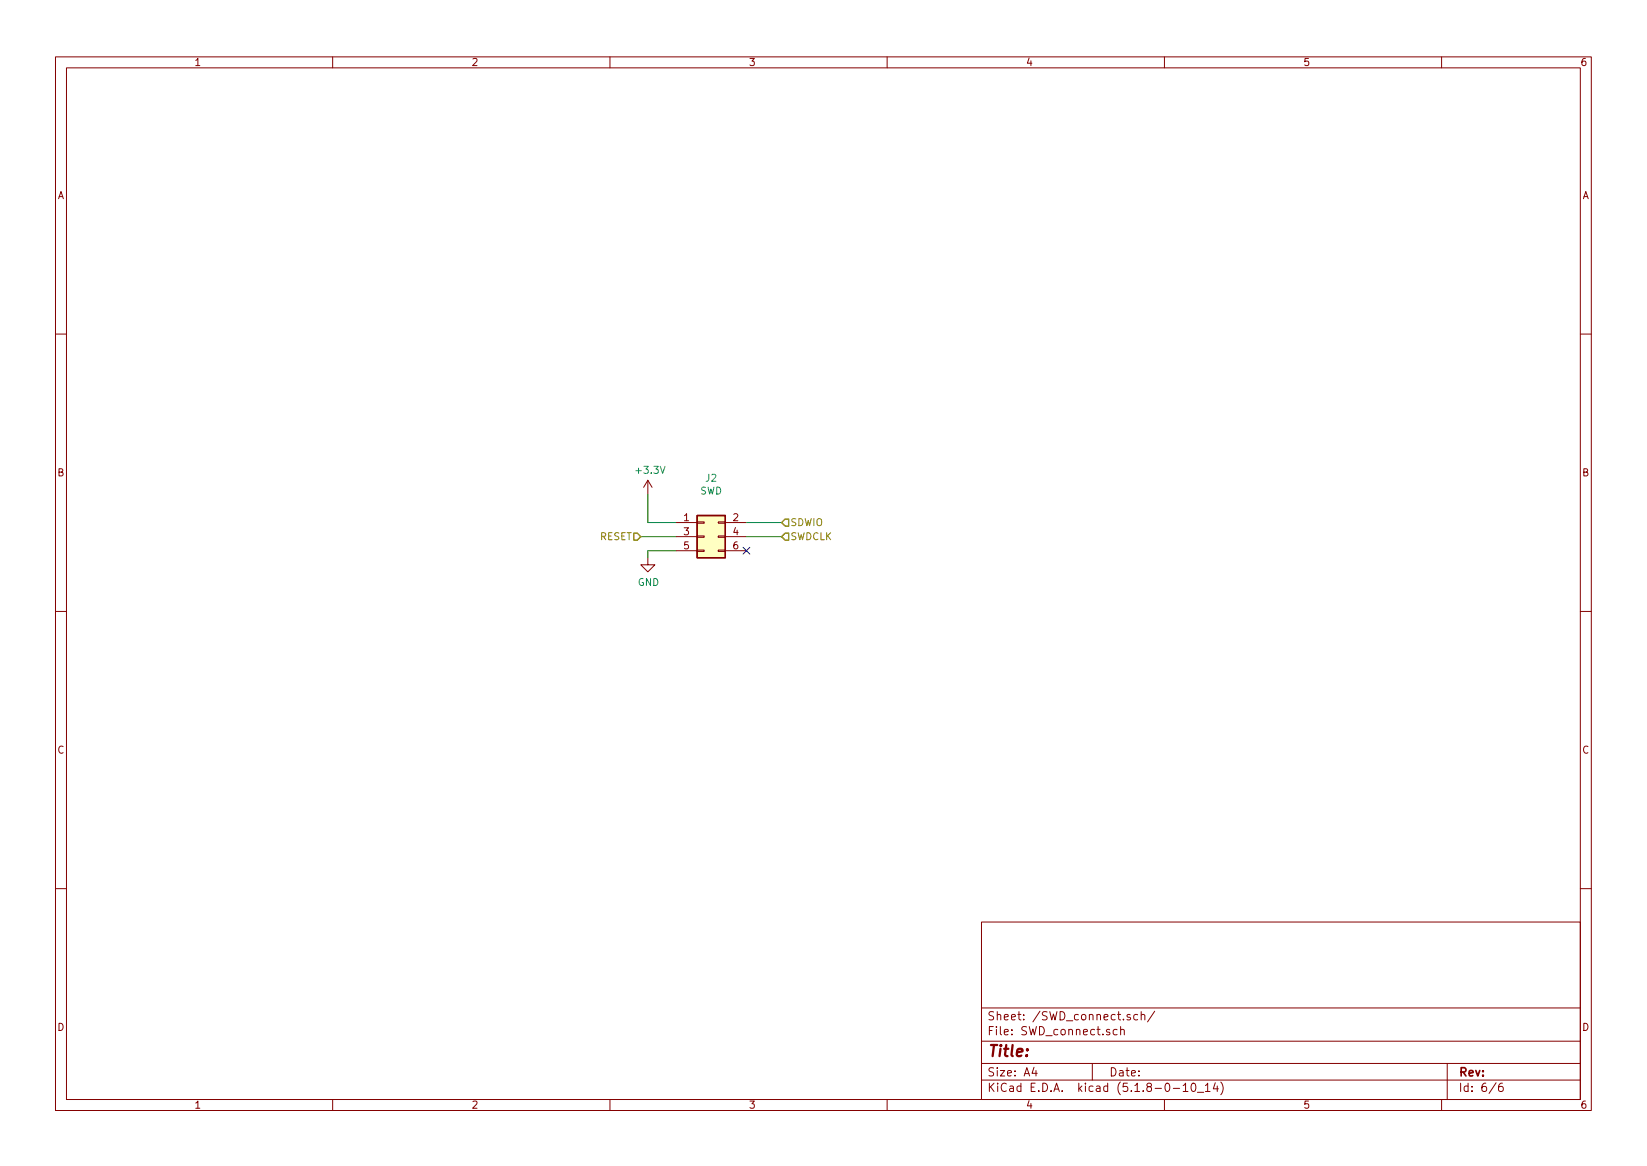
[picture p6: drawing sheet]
<svg xmlns="http://www.w3.org/2000/svg" width="297mm" height="210mm" viewBox="0 0 297 210" stroke-linecap="round" stroke-linejoin="round" font-family="sans-serif">
<g fill="none" stroke="#840000" stroke-width=".18">
<path d="M10 10.3h277v189.9h-277zM12 12.2h273v186.1h-273zM60 10.3v1.9M110 10.3v1.9M160 10.3v1.9M210 10.3v1.9M260 10.3v1.9M10 60.2h2M285 60.2h2M116.8 86.6l-.7 1.3M116.8 86.6v2.5M116.8 86.6l.8 1.3"/>
<path d="M121.9 94.2h3.8M121.9 96.8h3.8M121.9 99.3h3.8M125.7 99.2h1.3v.2h-1.3zM125.7 94.1h1.3v.3h-1.3zM125.7 96.6h1.3v.3h-1.3zM129.5 99.2h1.3v.2h-1.3zM129.5 94.1h1.3v.3h-1.3zM129.5 96.6h1.3v.3h-1.3zM130.8 94.2h3.8M130.8 96.8h3.8M130.8 99.3h3.8"/>
<path d="M10 110.3h2M116.8 100.6v1.2h1.3l-1.3 1.3-1.2-1.3h1.2M285 110.3h2M10 160.2h2M177 166.3h108v32h-108zM285 160.2h2M60 198.3v1.9M110 198.3v1.9M160 198.3v1.9M177 194.8h108M177 191.8h108M177 187.8h108"/>
<path d="M177 181.8h108M186.5 192.5l-.4 1h1M186.8 193v1M197 191.8v3M201.5 185.7l-.5-.1-.2 .3v.6l.2 .1 .5-.1M202.1 185.7h.1a.37 .37 0 0 1 .6 .1v.8M202.1 185.1v1.5M203.8 183a.37 .37 0 0 0-.5 .1v.3l.5 .1 .1 .1-.2 .3-.4-.1M205.2 183l-.5-.1-.2 .3v.6l.2 .1 .5-.1M205.8 183.1l.1-.1a.37 .37 0 0 1 .6 .1v.8M205.8 182.4v1.5M208.3 182.3l-1.3 2"/>
<path d="M210 198.3v1.9M211.6 196.3h1.2M213.4 195.8l.4-.5v1.5M213.4 196.8h.8M215 195.4l.3-.1a.94 .94 0 0 1 0 1.5 .8 .8 0 0 1-.6-.6 .8 .8 0 0 1 .3-.8zM216 197h1.1M217.4 195.8l.4-.5v1.5M217.4 196.8h.8M219.2 195.2l-.4 1.1h.9M219.5 195.8v1M220.2 195.1a1.71 1.71 0 0 1 0 2.3M260 198.3v1.9"/>
<path d="M261 191.8v6.5M269.8 195.2l-1.2 2M271 195.3l-.4 .1a.96 .96 0 0 0 0 1.4l.4-.1 .1-.5-.3-.3-.4 .1-.1 .2"/>
</g>
<path d="M125.7 93h5.1v7.6h-5.1z" fill="#ffffc2" stroke="#ffffc2" stroke-width=".18"/>
<path d="M125.7 93h5.1v7.6h-5.1z" fill="none" stroke="#840000" stroke-width=".25"/>
<path d="M115.6 96.8h6.3M116.8 89.1v5.1h5.1M121.9 99.3h-5.1v1.3M134.6 94.2h6.4M134.6 96.8h6.4" fill="none" stroke="#008400" stroke-width=".18"/>
<path d="M114.3 96.1h.6l.7 .7-.7 .6h-.6zM141.6 93.6h.6v1.3h-.6l-.6-.7zM141.6 96.1h.6v1.3h-.6l-.6-.6z" fill="none" stroke="#848400" stroke-width=".25"/>
<path d="M134 98.7l1.2 1.2M135.2 98.7l-1.2 1.2" fill="none" stroke="#000084" stroke-width=".18"/>
<text font-size="2.8" fill="#840000" x="178" y="190.5">Title:</text>
<g font-size="2.1" fill="#840000">
<text x="178" y="184">Sheet: /SWD_connect.sch/</text>
<text x="178" y="186.7">File: SWD_connect.sch</text>
<text x="178" y="196.9">KiCad E.D.A. kicad (5.1.8-0-10_14)</text>
<text x="178" y="194.1">Size: A4</text>
<text x="200" y="194.1">Date:</text>
<text x="263" y="194.1">Rev:</text>
<text x="263" y="196.9">Id: 6/6</text>
</g>
<g font-size="1.8" fill="#840000">
<text x="35" y="11.9">1</text>
<text x="85" y="11.9">2</text>
<text x="135" y="11.9">3</text>
<text x="185" y="11.9">4</text>
<text x="235" y="11.9">5</text>
<text x="285" y="11.9">6</text>
<text x="10.4" y="35.9">A</text>
<text x="285.4" y="35.9">A</text>
<text x="10.4" y="85.9">B</text>
<text x="285.4" y="85.9">B</text>
<text x="123.3" y="94">1</text>
<text x="132.2" y="94">2</text>
<text x="123.3" y="96.5">3</text>
<text x="123.3" y="99.1">5</text>
<text x="132.2" y="96.5">4</text>
<text x="132.2" y="99.1">6</text>
<text x="10.4" y="135.9">C</text>
<text x="285.4" y="135.9">C</text>
<text x="10.4" y="185.9">D</text>
<text x="285.4" y="185.9">D</text>
<text x="35" y="199.9">1</text>
<text x="85" y="199.9">2</text>
<text x="135" y="199.9">3</text>
<text x="185" y="199.9">4</text>
<text x="235" y="199.9">5</text>
<text x="285" y="199.9">6</text>
</g>
<g font-size="1.8" fill="#008484">
<text x="114.9" y="85.4">+3.3V</text>
<text x="126.2" y="89.2">SWD</text>
<text x="127.3" y="86.9">J2</text>
<text x="115" y="105.7">GND</text>
</g>
<g font-size="1.8" fill="#848400">
<text x="142.5" y="94.9">SDWIO</text>
<text x="108.2" y="97.4">RESET</text>
<text x="142.5" y="97.4">SWDCLK</text>
</g>
</svg>
